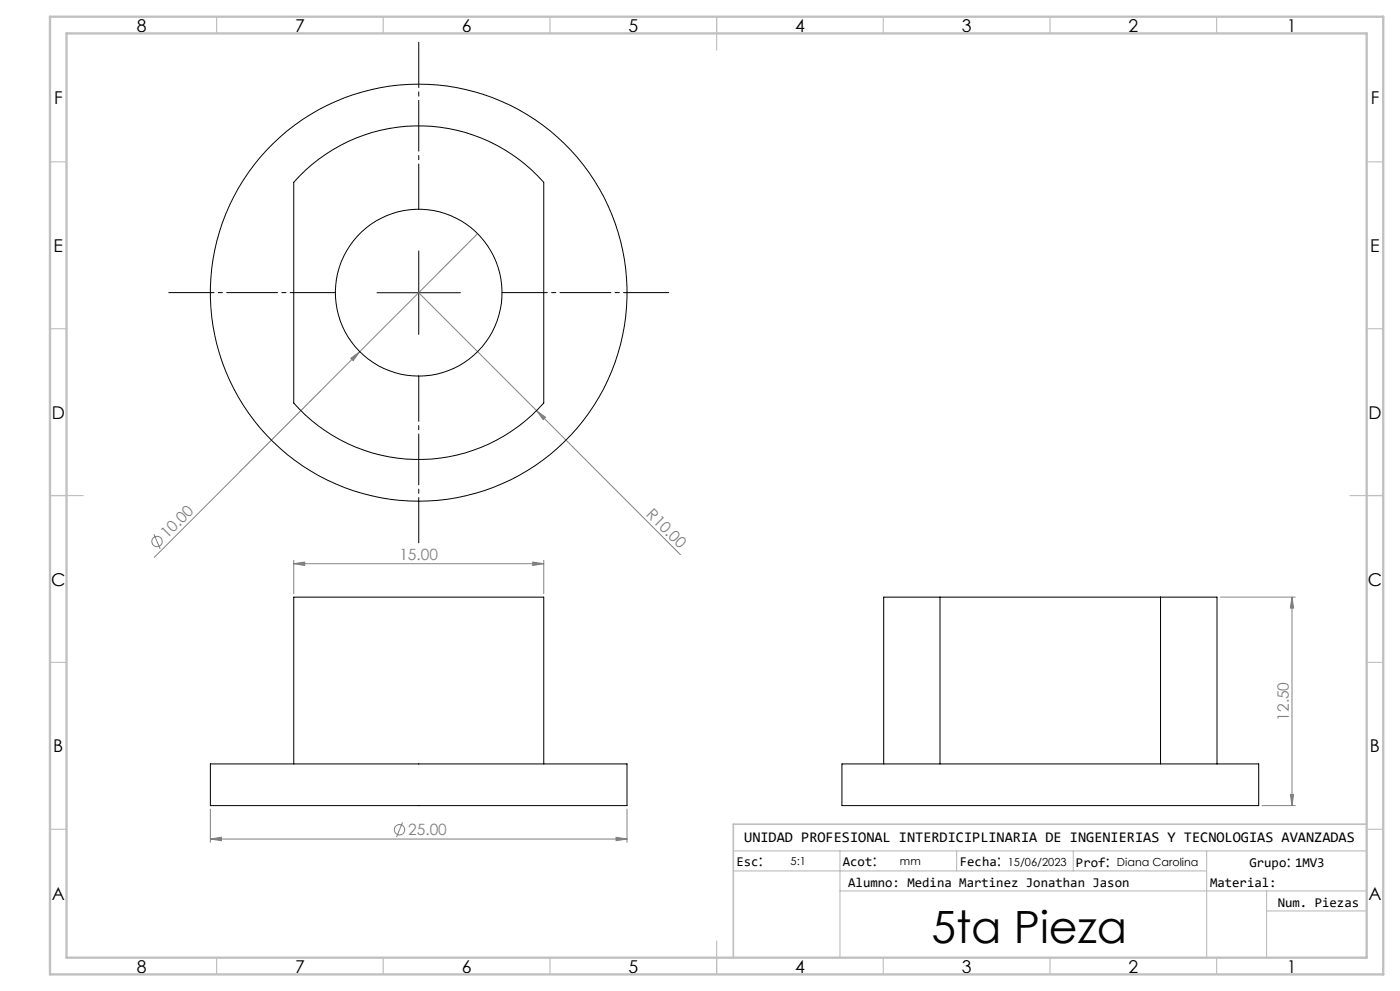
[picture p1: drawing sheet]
<svg xmlns="http://www.w3.org/2000/svg" width="420mm" height="297mm" viewBox="0 0 420 297" stroke-linecap="round" stroke-linejoin="round" font-family="sans-serif">
<g fill="none" stroke="#808080" stroke-width=".3">
<path d="M143.3 70l-97.1 97.1M125.6 87.7l35.4 35.4M105.2 107.4l2.7-2-2 2.7zM161 123.1l2.7 2-.8 .7zM161 123.1l43.1 43.1M46.2 160.1l1.8 4.4M88.1 168.9l3.3-.5v1.1zM88.1 168v9.9M88.1 168.9h75M159.8 168.4l3.3 .5-3.3 .6zM163.1 168v9.9M366.1 179h22.5"/>
<path d="M387.6 179l.5 3.2h-1zM387.6 179v62.4M387.1 238.2h1l-.5 3.2zM63.1 251.5l3.3-.6v1.1zM63.1 242.5v9.9M63.1 251.5h125M120.8 246.4l-1.8 4.5M184.8 250.9l3.3 .6-3.3 .5zM188.1 242.5v9.9M378.6 241.4h10"/>
<circle cx="47.1" cy="162.3" r="1.57"/>
<circle cx="119.9" cy="248.7" r="1.55"/>
</g>
<path d="M125.6 62.7v-50M100.6 87.7h-50M150.6 87.7h50M125.6 112.7v50" fill="none" stroke="#000" stroke-width=".3" stroke-dasharray="15.2 1.3 1.3 1.3" stroke-dashoffset="1.7"/>
<path d="M125.6 75.2v25M113.1 87.7h25" fill="none" stroke="#000" stroke-width=".3"/>
<g fill="none" stroke="#c0c0c0" stroke-width=".35">
<path d="M65 5v5M115 5v5M165 5v5M215 5v10M265 5v5M315 5v5M365 5v5M15 48.5h5M410 48.5h5M15 98.5h5M410 98.5h5M15 148.5h10"/>
<path d="M405 148.5h10M15 198.5h5M410 198.5h5M15 248.5h5M220 255h190M252 255v32M287 255v6M322 255v6M362 255v32M410 248.5h5M220 261h142M252 267h158"/>
<path d="M380 273h30M380 267v20M65 287v5M115 287v5M165 287v5M215 282v10M265 287v5M315 287v5M365 287v5"/>
</g>
<path d="M410 247h-190v40" fill="none" stroke="#c0c0c0" stroke-width=".5"/>
<path d="M15 5h400v287h-400zM20 10h390v277h-390z" fill="none" stroke="#c0c0c0" stroke-width=".7"/>
<g fill="#808080">
<path d="M105.2 107.4l2.7-2-2 2.7z"/>
<path d="M161 123.1l2.7 2-.8 .7z"/>
<path d="M184.8 250.9l3.3 .6-3.3 .5zM63.1 251.5l3.3-.6v1.1z"/>
<path d="M88.1 168.9l3.3-.5v1.1zM159.8 168.4l3.3 .5-3.3 .6z"/>
<path d="M387.1 238.2h1l-.5 3.2zM387.6 179l.5 3.2h-1z"/>
</g>
<g fill="none" stroke="#000" stroke-width=".3">
<path d="M89.9 52.8a50 50 0 0 1 73.2 1.8v66.2a50 50 0 0 1-75 0v-66.2zM282 179h-16.9v49.9M282 179v49.9M282 179h66.2M348.2 179h16.9v49.9M348.2 179v49.9M63.1 228.9h125v12.5h-125zM88.1 228.9v-49.9h75v49.9M252.6 228.9h125v12.5h-125z"/>
<circle cx="125.6" cy="87.7" r="25"/>
<circle cx="125.6" cy="87.7" r="62.5"/>
</g>
<text font-size="13.3" x="279.4" y="282.7">5ta Pieza</text>
<g font-size="5.3">
<text x="41" y="9.5">8</text>
<text x="88.5" y="9.5">7</text>
<text x="138.5" y="9.5">6</text>
<text x="188.5" y="9.5">5</text>
<text x="238.5" y="9.5">4</text>
<text x="288.5" y="9.5">3</text>
<text x="338.5" y="9.5">2</text>
<text x="386" y="9.5">1</text>
<text x="16.2" y="31.3">F</text>
<text x="411.2" y="31.3">F</text>
<text x="16.1" y="75.5">E</text>
<text x="411.1" y="75.5">E</text>
<text x="15.5" y="125.5">D</text>
<text x="410.5" y="125.5">D</text>
<text x="15.4" y="175.5">C</text>
<text x="410.4" y="175.5">C</text>
<text x="16" y="225.5">B</text>
<text x="411" y="225.5">B</text>
<text x="15.5" y="269.8">A</text>
<text x="410.5" y="269.8">A</text>
<text x="41" y="291.5">8</text>
<text x="88.5" y="291.5">7</text>
<text x="138.5" y="291.5">6</text>
<text x="188.5" y="291.5">5</text>
<text x="238.5" y="291.5">4</text>
<text x="288.5" y="291.5">3</text>
<text x="338.5" y="291.5">2</text>
<text x="386" y="291.5">1</text>
</g>
<g font-size="4.7" fill="#808080">
<text x="193.7" y="154.3" transform="rotate(45 193.7 154.3)">R10.00</text>
<text x="50.2" y="161.7" transform="rotate(-45 50.2 161.7)">10.00</text>
<text x="119.8" y="167.9">15.00</text>
<text x="386.6" y="216" transform="rotate(-90 386.6 216)">12.50</text>
<text x="122.4" y="250.4">25.00</text>
</g>
<g font-size="4.7">
<text x="227.6" y="259.5">:</text>
<text x="261.7" y="259.5">:</text>
<text x="299" y="259.5">:</text>
<text x="331.7" y="259.9">:</text>
<text x="385.9" y="259.9">:</text>
</g>
<text font-size="4.4" x="223.3" y="252.5">UNIDAD PROFESIONAL INTERDICIPLINARIA DE INGENIERIAS Y TECNOLOGIAS AVANZADAS</text>
<g font-size="4">
<text x="220.9" y="259.4">Esc</text>
<text x="252.9" y="259.4">Acot</text>
<text x="287.9" y="259.4">Fecha</text>
<text x="322.8" y="259.9">Prof</text>
<text x="374.8" y="259.9">Grupo 1MV3</text>
<text x="254.5" y="265.7">Alumno: Medina Martinez Jonathan Jason</text>
<text x="363" y="265.7">Material:</text>
<text x="383.3" y="271.7">Num. Piezas</text>
</g>
<g font-size="3.3">
<text x="237.2" y="259.3">5:1</text>
<text x="270" y="259.2">mm</text>
<text x="302.3" y="259.5">15/06/2023</text>
<text x="335.1" y="259.5">Diana Carolina</text>
</g>
</svg>
